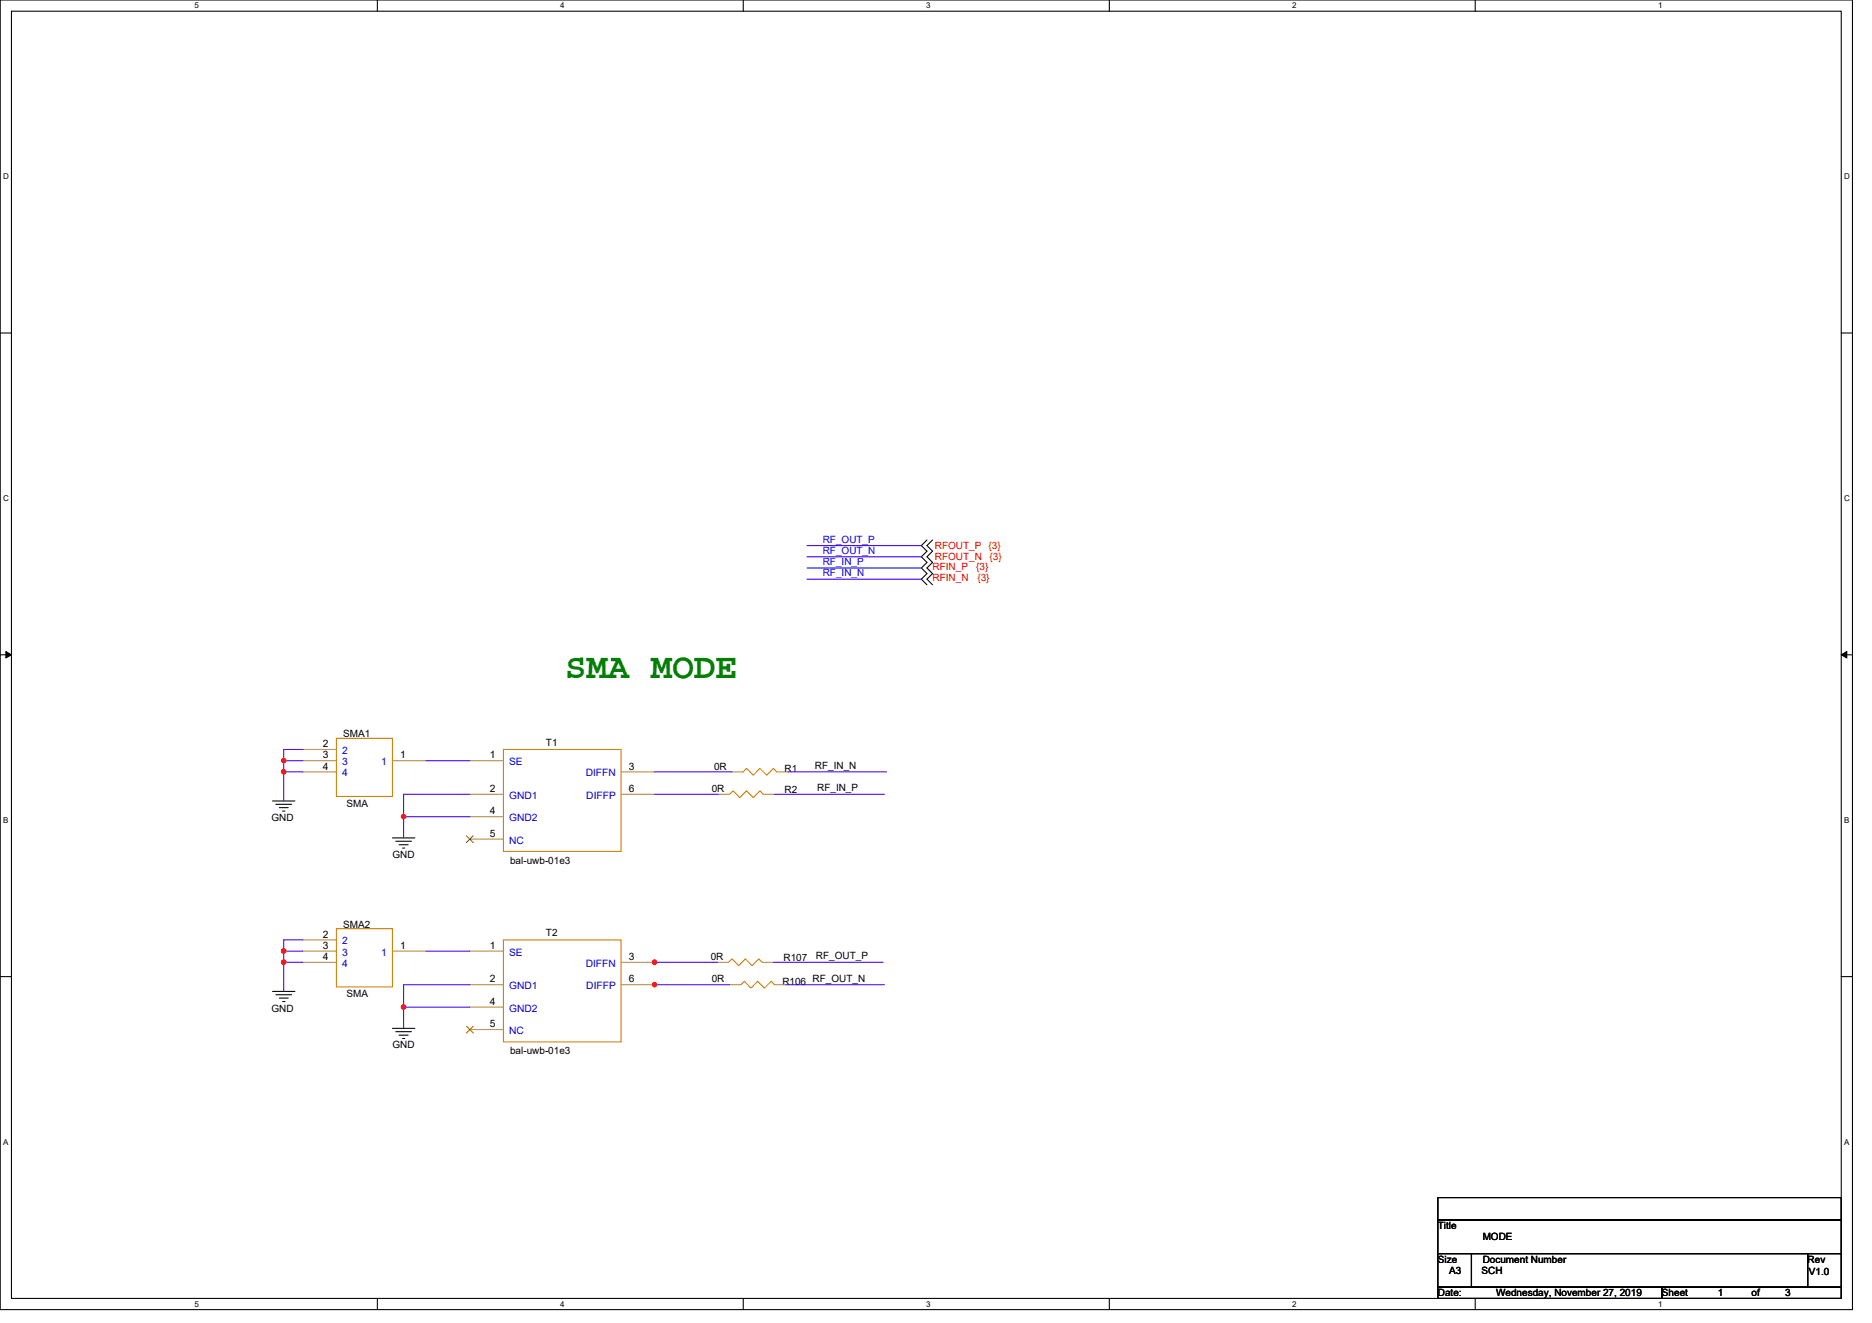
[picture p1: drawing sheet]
<svg xmlns="http://www.w3.org/2000/svg" width="297mm" height="210mm" viewBox="0 0 297 210" stroke-linecap="round" stroke-linejoin="round" font-family="sans-serif">
<path d="M0 0h293.9v207.9h-293.9zM1.8 1.8h290.4v204.3h-290.4z" fill="none" stroke="#000" stroke-width=".17"/>
<g fill="#fff">
<path d="M30.8 .2h.7v1.4h-.7z"/>
<path d="M30.8 206.3h.7v1.4h-.7z"/>
</g>
<path d="M59.9 0v1.8M59.9 206.1v1.8" fill="none" stroke="#000" stroke-width=".17"/>
<g fill="#fff">
<path d="M88.9 .2h.7v1.4h-.7z"/>
<path d="M88.9 206.3h.7v1.4h-.7z"/>
</g>
<path d="M117.9 0v1.8M117.9 206.1v1.8" fill="none" stroke="#000" stroke-width=".17"/>
<g fill="#fff">
<path d="M147 .2h.7v1.4h-.7z"/>
<path d="M147 206.3h.7v1.4h-.7z"/>
</g>
<path d="M176 0v1.8M176 206.1v1.8" fill="none" stroke="#000" stroke-width=".17"/>
<g fill="#fff">
<path d="M205 .2h.7v1.4h-.7z"/>
<path d="M205 206.3h.7v1.4h-.7z"/>
</g>
<path d="M234.1 0v1.8M234.1 206.1v1.8" fill="none" stroke="#000" stroke-width=".17"/>
<g fill="#fff">
<path d="M263.1 .2h.7v1.4h-.7z"/>
<path d="M263.1 206.3h.7v1.4h-.7z"/>
<path d="M.5 27.3h.9v1.4h-.9z"/>
<path d="M292.6 27.3h.9v1.4h-.9z"/>
<path d="M.5 78.4h.9v1.4h-.9z"/>
<path d="M292.6 78.4h.9v1.4h-.9z"/>
</g>
<path d="M0 52.9h1.8M292.2 52.9h1.7" fill="none" stroke="#000" stroke-width=".17"/>
<g fill="#fff">
<path d="M.5 129.5h.8v1.4h-.8z"/>
<path d="M292.6 129.5h.9v1.4h-.9z"/>
</g>
<path d="M0 103.9h1.8M292.2 103.9h1.7" fill="none" stroke="#000" stroke-width=".17"/>
<path d="M.9 103.4l.9 .5-.9 .5zM292.2 103.9l.8-.5v1z" fill="#000" stroke="#000" stroke-width=".16"/>
<g fill="#fff">
<path d="M.5 180.5h.8v1.4h-.8z"/>
<path d="M292.6 180.5h.9v1.4h-.9z"/>
</g>
<g fill="none" stroke="#000" stroke-width=".17">
<path d="M147.1 85.7l-.9 .9 .9 .9-.9 .9 .9 .9-.9 .8 .9 .9-.9 .9 .9 .9M148 85.7l-.9 .9 .9 .9-.9 .9 .9 .9-.9 .8 .9 .9-.9 .9 .9 .9M43.2 127.1h3.6M43.8 127.7h2.5M44.3 128.2h1.4M44.8 128.7h.4M62.3 133h3.5M62.8 133.5h2.5M63.3 134.1h1.5M63.9 134.6h.3M0 155h1.8M43.2 157.4h3.6"/>
<path d="M43.8 157.9h2.5M44.3 158.4h1.4M44.8 159h.4M292.2 155h1.7M62.3 163.2h3.5M62.8 163.7h2.5M63.3 164.3h1.5M63.9 164.8h.3M228.2 190.1h64v3.5h-64zM228.2 193.6h64v5.4h-64zM228.2 199h5.3v5.3h-5.3zM233.5 199h53.3v5.3h-53.3z"/>
<path d="M286.8 199h5.4v5.3h-5.4zM228.2 204.3h35.5v1.8h-35.5zM263.7 204.3h28.5v1.8h-28.5z"/>
</g>
<path d="M53.4 117.2h8.9v9.2h-8.9zM79.9 119h18.6v16.1h-18.6zM115.8 126.1l.5-.6 1.1 1.1 1-1.1 1.1 1.1 1.1-1.1 .5 .6M117.9 122.5l.5-.5 1.1 1 1.1-1 1.1 1 1-1 .6 .5M53.4 147.4h8.9v9.2h-8.9zM79.9 149.2h18.6v16.2h-18.6zM115.6 152.7l.5-.5 1.1 1.1 1.1-1.1 1 1.1 1.1-1.1 .5 .5M117.6 156.3l.5-.6 1.1 1.1 1-1.1 1.1 1.1 1.1-1.1 .5 .6" fill="none" stroke="#cc8006" stroke-width=".17"/>
<g fill="none" stroke="#a84" stroke-width=".17">
<path d="M48 119h5.4M48 120.7h5.4M48 122.5h5.4M62.3 120.7h5.3M74.5 120.7h5.4M74.5 126.1h5.4M74.5 133.2h5.4M74.5 129.6h5.4M98.5 126.1h5.4M98.5 122.5h5.4M114 126.1h1.8M116.1 122.5h1.8"/>
<path d="M121.1 126.1h1.8M123.3 122.5h1.7M48 149.2h5.4M48 151h5.4M48 152.7h5.4M62.3 151h5.3M74.5 151h5.4M74.5 156.3h5.4M74.5 159.9h5.4M98.5 156.3h5.4M98.5 152.7h5.4M113.8 152.7h1.8"/>
<path d="M115.8 156.3h1.8M120.9 152.7h1.8M122.9 156.3h1.8M74.5 163.4h5.4"/>
</g>
<path d="M74 132.7l1.1 1M75.1 132.7l-1.1 1M74 162.9l1.1 1.1M75.1 162.9l-1.1 1.1" fill="none" stroke="#804000" stroke-width=".16"/>
<g fill="none" stroke="#4200ff" stroke-width=".17">
<path d="M128.1 86.6h18.1M128.1 88.4h18.1M128.1 90.1h18.1M128.1 91.9h18.1M48 119h-3v1.7M45 120.7h3M45 122.5h3M45 120.7v1.8M45 122.5v4.6M64 129.6h10.5M64 129.6v3.4M67.6 120.7h6.9"/>
<path d="M74.5 126.1h-10.5v3.5M103.9 122.5h12.2M103.9 126.1h10.1M122.9 126.1h17.4M125 122.5h15.7M45 152.7h3M45 151v1.7M45 152.7v4.7M45 151h3M48 149.2h-3v1.8M64 159.9h10.5M64 159.9v3.3"/>
<path d="M67.6 151h6.9M74.5 156.3h-10.5v3.6M103.5 156.3h12.3M103.7 152.7h10.1M122.7 152.7h17.4M124.7 156.3h15.6"/>
</g>
<g fill="#f00" stroke="#f00" stroke-width=".17">
<circle cx="45" cy="122.5" r=".35"/>
<circle cx="45" cy="120.7" r=".35"/>
<circle cx="64" cy="129.6" r=".35"/>
<circle cx="64" cy="159.8" r=".35"/>
<circle cx="45" cy="150.9" r=".35"/>
<circle cx="45" cy="152.7" r=".35"/>
<circle cx="103.9" cy="152.7" r=".34"/>
<circle cx="103.9" cy="156.3" r=".34"/>
</g>
<text font-size="5.7" fill="#008000" x="89.7" y="107.7">SMA MODE</text>
<g font-size="1.6" fill="#00f">
<text x="130.6" y="86.1">RF_OUT_P</text>
<text x="130.6" y="87.9">RF_OUT_N</text>
<text x="130.6" y="89.7">RF_IN_P</text>
<text x="130.6" y="91.5">RF_IN_N</text>
</g>
<g font-size="1.6" fill="#f00">
<text x="148.3" y="87.1">RFOUT_P</text>
<text x="148.3" y="88.9">RFOUT_N</text>
<text x="156.9" y="87.1">{3}</text>
<text x="157" y="88.9">{3}</text>
<text x="148" y="90.5">RFIN_P</text>
<text x="148" y="92.3">RFIN_N</text>
<text x="154.9" y="90.5">{3}</text>
<text x="155.1" y="92.3">{3}</text>
</g>
<g font-size="1.6">
<text x="51.2" y="118.6">2</text>
<text x="54.4" y="117">SMA1</text>
<text x="86.6" y="118.4">T1</text>
<text x="51.2" y="120.4">3</text>
<text x="51.2" y="122.1">4</text>
<text x="63.5" y="120.4">1</text>
<text x="77.7" y="120.4">1</text>
<text x="77.7" y="125.7">2</text>
<text x="99.8" y="122.1">3</text>
<text x="99.8" y="125.7">6</text>
<text x="112.9" y="125.7">0R</text>
<text x="113.3" y="122.2">0R</text>
<text x="124.5" y="125.9">R2</text>
<text x="124.5" y="122.5">R1</text>
<text x="129.3" y="122">RF_IN_N</text>
<text x="129.7" y="125.6">RF_IN_P</text>
<text x="43.1" y="130.3">GND</text>
<text x="55" y="128">SMA</text>
<text x="77.7" y="129.2">4</text>
<text x="62.3" y="136.2">GND</text>
<text x="77.7" y="132.8">5</text>
<text x="80.9" y="137.1">bal-uwb-01e3</text>
<text x="51.2" y="148.8">2</text>
<text x="54.4" y="147.2">SMA2</text>
<text x="86.6" y="148.6">T2</text>
<text x="51.2" y="150.6">3</text>
<text x="51.2" y="152.4">4</text>
<text x="63.5" y="150.6">1</text>
<text x="77.7" y="150.6">1</text>
<text x="77.7" y="155.9">2</text>
<text x="99.8" y="152.4">3</text>
<text x="99.8" y="155.9">6</text>
<text x="112.8" y="152.4">0R</text>
<text x="112.9" y="155.9">0R</text>
<text x="124.3" y="152.5">R107</text>
<text x="128.9" y="155.8">RF_OUT_N</text>
<text x="129.5" y="152.3">RF_OUT_P</text>
<text x="43.1" y="160.5">GND</text>
<text x="55" y="158.2">SMA</text>
<text x="77.7" y="159.5">4</text>
<text x="124.1" y="156.3">R106</text>
<text x="62.3" y="166.4">GND</text>
<text x="77.7" y="163">5</text>
<text x="80.9" y="167.3">bal-uwb-01e3</text>
<text x="228.2" y="195.1">Title</text>
<text x="235.3" y="196.8">MODE</text>
<text x="228.2" y="200.4">Size</text>
<text x="229.9" y="202.2">A3</text>
<text x="235.1" y="202.2">SCH</text>
<text x="235.3" y="200.4">Document Number</text>
<text x="286.8" y="200.4">Rev</text>
<text x="287" y="202.3">V1.0</text>
<text x="228.2" y="205.7">Date:</text>
<text x="237.4" y="205.7">Wednesday, November 27, 2019</text>
<text x="263.7" y="205.7">Sheet</text>
<text x="272.6" y="205.7">1</text>
<text x="277.9" y="205.7">of</text>
<text x="283.3" y="205.7">3</text>
</g>
<g font-size="1.6" fill="#00c">
<text x="54.3" y="119.7">2</text>
<text x="54.3" y="121.5">3</text>
<text x="54.3" y="123.2">4</text>
<text x="60.5" y="121.5">1</text>
<text x="80.8" y="121.5">SE</text>
<text x="92.9" y="123.2">DIFFN</text>
<text x="80.8" y="126.8">GND1</text>
<text x="80.8" y="130.3">GND2</text>
<text x="93" y="126.8">DIFFP</text>
<text x="80.8" y="133.9">NC</text>
<text x="54.3" y="149.9">2</text>
<text x="54.3" y="151.7">3</text>
<text x="54.3" y="153.5">4</text>
<text x="60.5" y="151.7">1</text>
<text x="80.8" y="151.7">SE</text>
<text x="92.9" y="153.5">DIFFN</text>
<text x="80.8" y="157">GND1</text>
<text x="80.8" y="160.6">GND2</text>
<text x="93" y="157">DIFFP</text>
<text x="80.8" y="164.1">NC</text>
</g>
<g font-size="1.3">
<text x="30.8" y="1.3">5</text>
<text x="88.9" y="1.3">4</text>
<text x="147" y="1.3">3</text>
<text x="205" y="1.3">2</text>
<text x="263.1" y="1.3">1</text>
<text x=".5" y="28.4">D</text>
<text x="292.6" y="28.4">D</text>
<text x=".5" y="79.5">C</text>
<text x="292.6" y="79.5">C</text>
<text x=".5" y="130.6">B</text>
<text x="292.6" y="130.6">B</text>
<text x=".5" y="181.7">A</text>
<text x="292.6" y="181.7">A</text>
<text x="30.8" y="207.4">5</text>
<text x="88.9" y="207.4">4</text>
<text x="147" y="207.4">3</text>
<text x="205" y="207.4">2</text>
<text x="263.1" y="207.4">1</text>
</g>
</svg>
